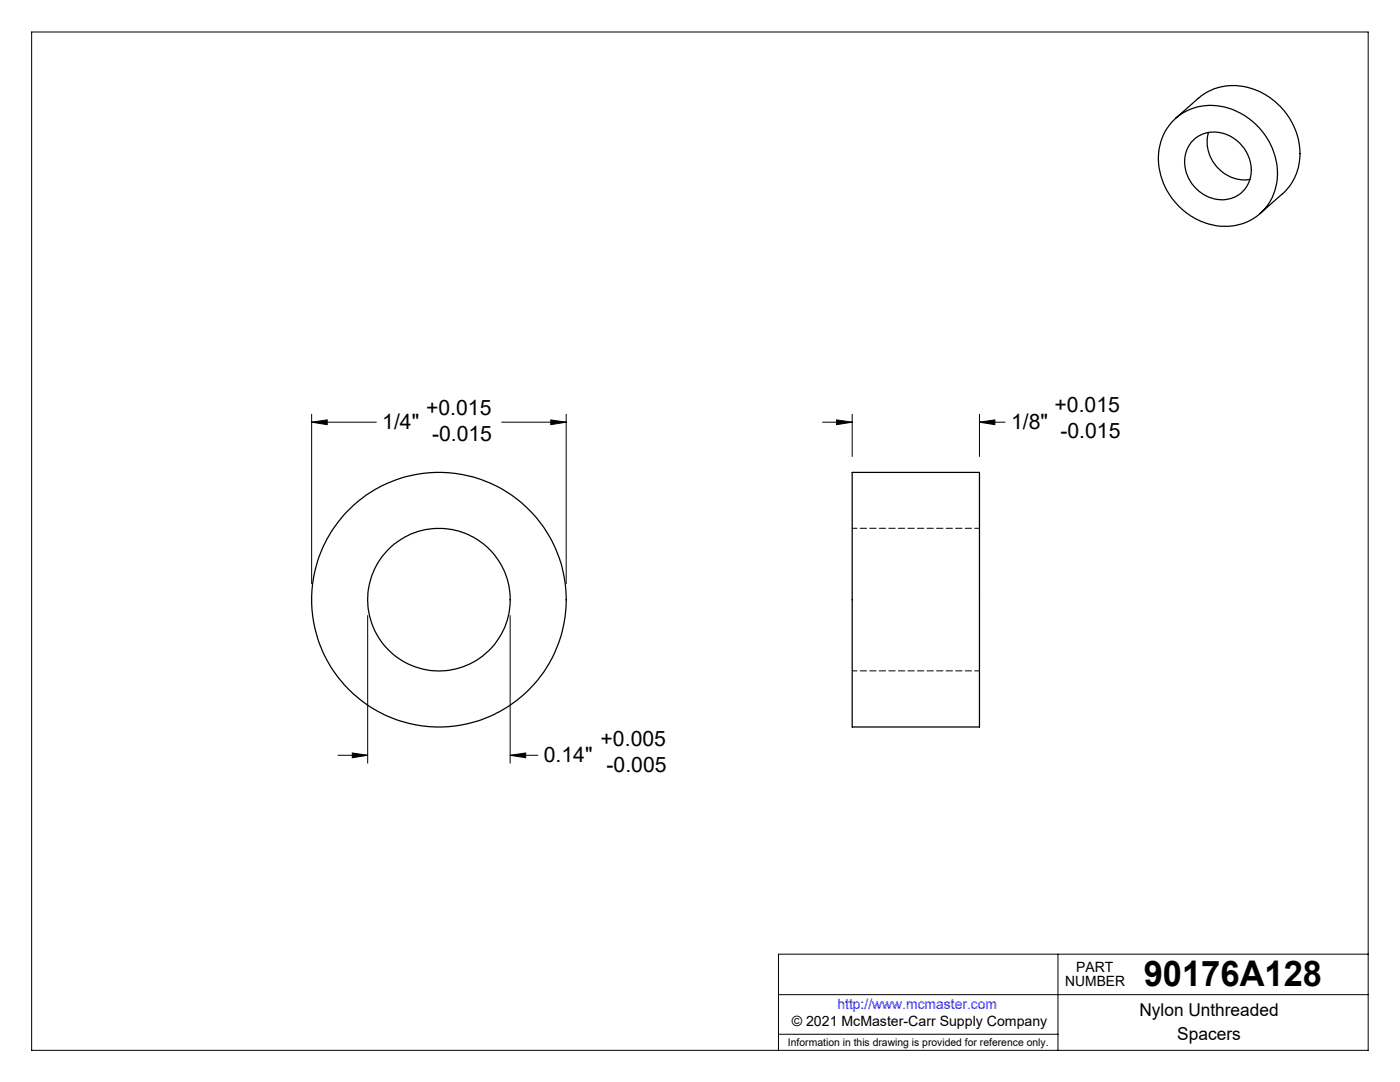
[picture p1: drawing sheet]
<svg xmlns="http://www.w3.org/2000/svg" width="279mm" height="216mm" viewBox="0 0 279 216" stroke-linecap="round" stroke-linejoin="round" font-family="sans-serif">
<g fill="none" stroke="#000" stroke-width=".2">
<path d="M6.3 6.4h266.7v203.2h-266.7zM62.2 84.2l3.1-.4v.9zM62.2 82.7v33.8M62.2 84.2h12.9M100.1 84.2h12.9M109.9 83.8l3.1 .4-3.1 .5zM113 82.7v33.8M164.1 84.2h6M167 83.8l3.1 .4-3.1 .5zM170.1 82.7v8.4M195.5 84.2l3-.4v.9zM195.5 84.2h5.1"/>
<path d="M195.5 82.7v8.4M73.4 122.8v29.5M101.8 122.8v29.5M67.5 150.7h5.9M70.3 150.2l3.1 .5-3.1 .5zM101.8 150.7l3.1-.5v1zM101.8 150.7h5.6M155.4 198.5h117.6M211.1 190.4v19.2M273 190.4h-117.6v19.2M155.4 206.4h55.7"/>
</g>
<path d="M62.2 84.2l3.1-.4v.9zM109.9 83.8l3.1 .4-3.1 .5zM70.3 150.2l3.1 .5-3.1 .5zM101.8 150.7l3.1-.5v1zM195.5 84.2l3-.4v.9zM167 83.8l3.1 .4-3.1 .5z" fill="#000"/>
<g fill="none" stroke="#000" stroke-width=".25">
<path d="M233.8 24.4a11.3 11.3 0 0 1 15.2-.9 13.2 13.2 0 0 1 4.9 15.8 10.6 10.6 0 0 1-13.9 5 13.6 13.6 0 0 1-8.3-16l.8-2zM234.7 23.6l4.4-4a11.6 11.6 0 0 1 14.9 .3 12.9 12.9 0 0 1 4.1 16l-.6 1-1.1 1.4-4.9 4.3M237.9 28.2l.1-.1a6.6 6.6 0 0 1 9.8 .9l.8 1.2a6.2 6.2 0 0 1-2.7 9.3 7.5 7.5 0 0 1-9.3-8.6v-.2a6 6 0 0 1 1.3-2.5zM241.2 26.4a7.6 7.6 0 0 0 8.2 9.4M170.1 94.3h25.4v50.8h-25.4z"/>
<circle cx="87.6" cy="119.6" r="25.4"/>
<circle cx="87.6" cy="119.7" r="14.2"/>
</g>
<path d="M195.5 105.4h-25.4M170.1 133.9h25.4" fill="none" stroke="#000" stroke-width=".2" stroke-dasharray="1.3 .6" stroke-dashoffset=".3"/>
<text font-size="7.1" x="228.3" y="196.8">90176A128</text>
<g font-size="4.2">
<text x="85" y="82.8">+0.015</text>
<text x="210.5" y="82.2">+0.015</text>
<text x="76.3" y="85.7">1/4&quot;</text>
<text x="86.2" y="88">-0.015</text>
<text x="201.8" y="85.7">1/8&quot;</text>
<text x="211.6" y="87.4">-0.015</text>
<text x="119.9" y="148.8">+0.005</text>
<text x="108.5" y="152.1">0.14&quot;</text>
<text x="121" y="154.1">-0.005</text>
</g>
<g font-size="3.5">
<text x="227.4" y="202.8">Nylon Unthreaded</text>
<text x="235" y="207.5">Spacers</text>
</g>
<g font-size="2.8">
<text x="212.6" y="196.8">NUMBER</text>
<text x="214.8" y="194">PART</text>
<text x="158" y="204.8">© 2021 McMaster-Carr Supply Company</text>
</g>
<text font-size="2.8" fill="#00f" x="167.1" y="201.4">http://www.mcmaster.com</text>
<text font-size="2.1" x="157.3" y="208.6">Information in this drawing is provided for reference only.</text>
</svg>
